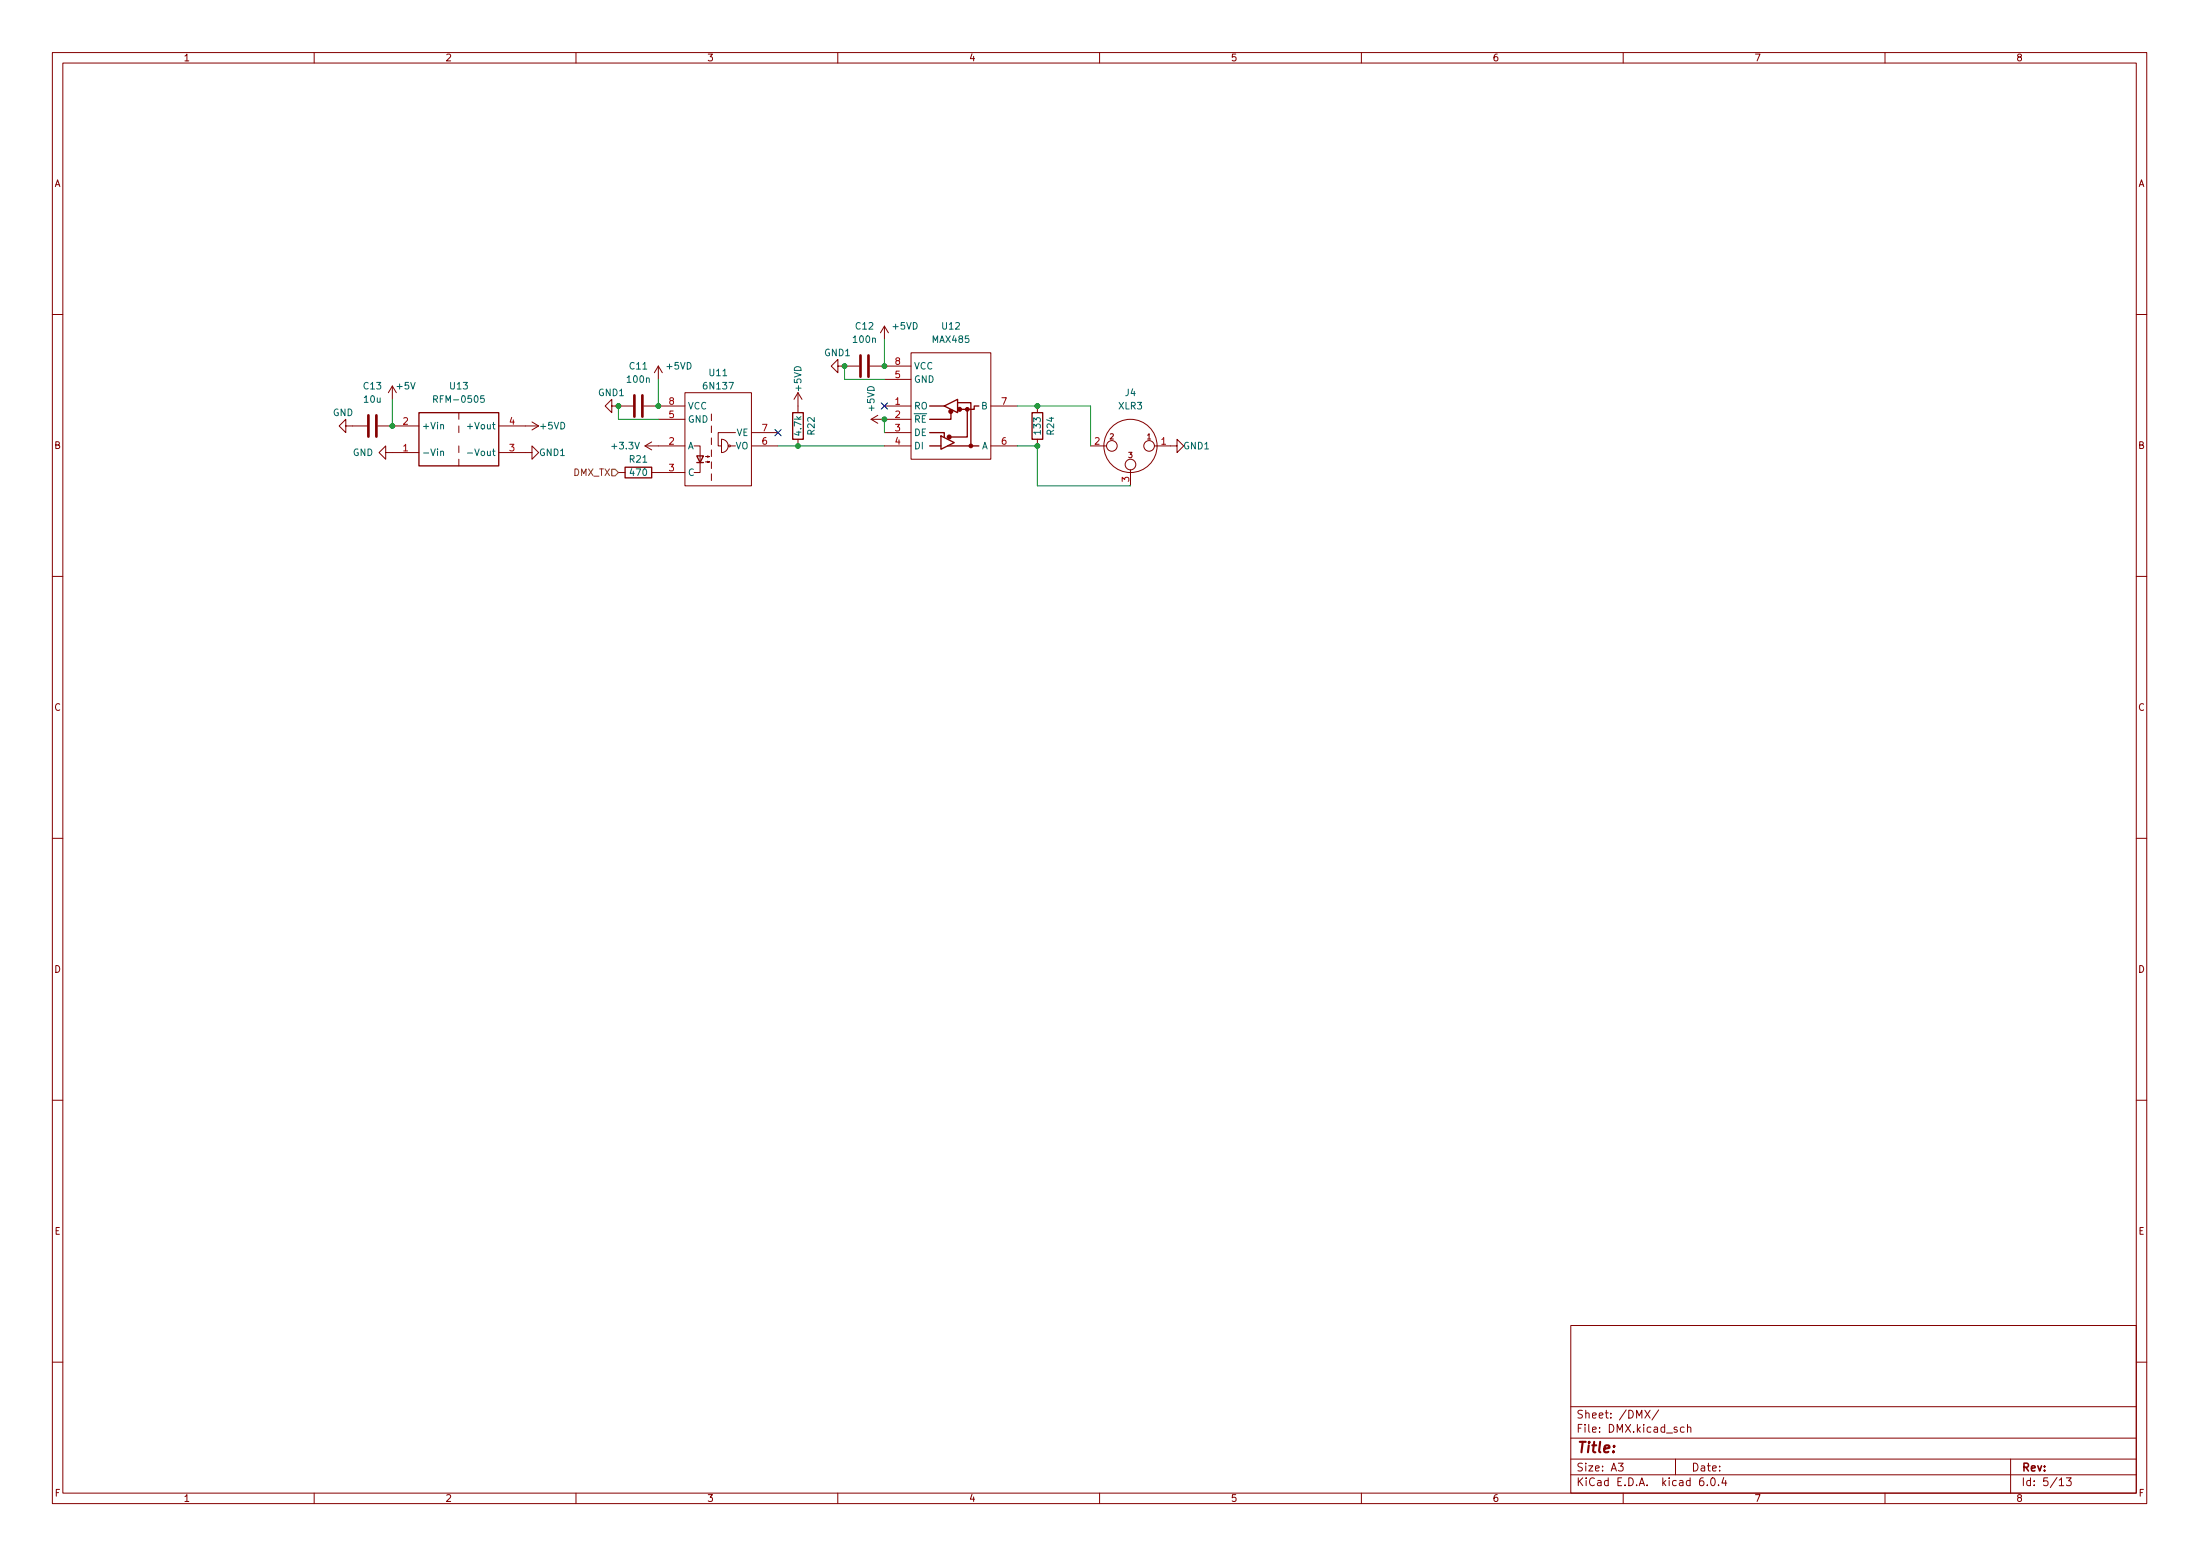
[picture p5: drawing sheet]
<svg xmlns="http://www.w3.org/2000/svg" width="420mm" height="297mm" viewBox="0 0 420 297" stroke-linecap="round" stroke-linejoin="round" font-family="sans-serif">
<g fill="none" stroke="#840000" stroke-width=".19">
<path d="M10 10h400v277h-400zM12 12h396v273h-396zM60 10v2M110 10v2M160 10v2M210 10v2M260 10v2M310 10v2M360 10v2M10 60h2M74.9 73.7l-.7 1.3M74.9 73.7v2.5"/>
<path d="M74.9 73.7l.8 1.3M87.6 78.8v1.2M116.8 77.5v1.3l-1.2-1.3 1.2-1.3v1.3h4.1M122.9 77.5h7.9M125.7 69.9l-.7 1.3M125.7 69.9v2.5M125.7 69.9l.8 1.3M130.8 75h12.7v17.7h-12.7zM135.9 79v1.3M152.4 75v3.8M152.4 75l-.8 1.2M152.4 75l.8 1.2"/>
<path d="M160 69.9v-1.3l-1.3 1.3 1.3 1.3v-1.3h4.1M166.1 69.9h7.9M167.6 79.3l-1.2 .7M168.9 77.5h5.1M168.9 62.3l-.8 1.2M168.9 62.3v2.5M168.9 62.3l.8 1.2M168.9 72.4h5.1M174 67.3h15.2v20.4h-15.2zM182.9 76.9h.1M189.2 77.5h5.1M198.1 77.5v1.3"/>
<path d="M408 60h2M66 81.3v-1.3l-1.2 1.3 1.2 1.3v-1.3h4.1M72.1 81.3h7.9M73.7 86.4v1.3l-1.3-1.3 1.3-1.3v1.3h6.3M87.6 81.3v1.3M87.6 85.1v1.3M87.6 87.7v1.2M95.2 86.4h6.4v1.3l1.3-1.3-1.3-1.3v1.3M95.2 81.3h7.7M101.6 80.6l1.3 .7M102.9 81.3l-1.3 .8M118.1 90.2h1.3"/>
<path d="M123.2 85.1h7.6M123.2 85.1l1.3 .8M124.5 90.2h6.3M124.5 84.4l-1.3 .7M125.7 80h5.1M132.6 85.1h1.1v5.1h-1.1M134.7 88.2h.8l-.4 .1v-.3l.4 .2M134.7 87.2h.8l-.4 .1v-.3l.4 .2M135.9 81.3v1.3M135.9 83.6v1.3M135.9 85.9v1.3M135.9 88.2v1.2"/>
<path d="M135.9 90.5v1.2M137.8 83.9a1.27 1.27 0 0 1 1.3 1.2 1.27 1.27 0 0 1-1.3 1.3zM139.5 85.1h1M140.5 82.6h-3.3v2.5h.6M143.5 85.1h5.1M143.5 82.6h5.1M152.4 83.9v1.2M166.4 80h7.6M166.4 80l1.2 .8M168.9 85.1h5.1M168.9 82.6h5.1M189.2 85.1h5.1"/>
<path d="M198.1 83.9v1.2M208.3 85.1h3M215.9 89.7v3M220.5 85.1h4.3v-1.2l1.3 1.2-1.3 1.3v-1.3M10 110h2M408 110h2M10 160h2M408 160h2M10 210h2M408 210h2M300 253h108v32h-108zM10 260h2"/>
<path d="M300 278.5h108M300 274.5h108M300 268.5h108M309.1 279.3h.9l-.5 .6 .4 .1v.7l-.2 .1-.6-.1M314.1 269.2l1 1.5M315.1 269.2l-1 1.5M316.8 269.1l-1.3 2M320 278.5v3M321.6 272.5l-.4-.1-.3 .3 .2 .6h.5M322.3 272.6l.2-.2 .4 .1v.9M322.3 271.9v1.5M384 278.5v6.5"/>
<path d="M408 260h2M60 285v2M110 285v2M160 285v2M210 285v2M260 285v2M300 281.5h108M310 285v2M325.3 282.1a.59 .59 0 0 0-.7 .7v.5l.1 .2 .4 .1 .3-.1v-.5l-.1-.2-.4-.1-.3 .3M326.1 283.5v.1M326.8 282.3l.3-.2a.8 .8 0 0 1 .5 .8 .8 .8 0 0 1-.5 .7l-.3-.1-.1-.5zM328.2 283.5v.1"/>
<path d="M329.2 282l-.3 1.1h.9M329.6 282.6v1M360 285v2M393.3 282.5l.4-.4v1.5M393.3 283.6h.8M394.6 282.1h1l-.5 .6 .4 .1v.7l-.2 .1-.7-.1"/>
<circle cx="139.3" cy="85.1" r=".18"/>
<circle cx="212.3" cy="85.1" r="1.02"/>
<circle cx="215.9" cy="85.1" r="5.1"/>
<circle cx="215.9" cy="88.7" r="1.02"/>
<circle cx="219.5" cy="85.1" r="1.02"/>
</g>
<g fill="none" stroke="#840000" stroke-width=".25">
<path d="M80 78.8h15.2v10.1h-15.2zM151.4 78.8h2v5.1h-2zM177.5 77.5h2.8M180.3 77.5l2.6-1.3v2.6zM181.6 78.8v1.2h-4.1M182.9 76.9h2.5v8.2M184.7 78v5.4h-3M186.9 77.5h-.8v.6h-2.6M197.1 78.8h2v5.1h-2zM119.4 89.2h5.1v2h-5.1zM133.1 87h1.2l-.6 1.3zM133.1 88.3h1.2"/>
<path d="M177.5 82.6h2.8v.6M177.5 85.1h2.2M179.7 83.2l2.5 1.3-2.5 1.3zM180.3 83.2v.3M181 85.1h5.9"/>
</g>
<path d="M70.4 79.3v4M71.9 79.3v4M121.2 75.5v4M122.7 75.5v4M164.3 67.9v4M165.9 67.9v4" fill="none" stroke="#840000" stroke-width=".51"/>
<path d="M82.8 76.2l.6-.1 .1-.1v-.3l-.7-.2v1.3M92.4 75.5h-.6v.6l.2-.1 .4 .1 .1 .2-.1 .4-.1 .1-.5-.1M84.2 86.2l.1-.1 .3 .1 .1 .8M84.2 81.2l.1-.2 .3 .1 .1 .8M89.3 86.5h1" fill="none" stroke="#006464" stroke-width=".19"/>
<g fill="#840000" stroke="#840000" stroke-width=".25">
<circle cx="181.3" cy="83.4" r=".36"/>
<circle cx="181.6" cy="78.5" r=".36"/>
<circle cx="183.3" cy="78.1" r=".36"/>
</g>
<g fill="#840000" stroke="#840000" stroke-width=".19">
<circle cx="184.7" cy="78.1" r=".36"/>
<circle cx="185.4" cy="85.1" r=".36"/>
</g>
<path d="M116.8 89.6h.7l.6 .6-.6 .6h-.7z" fill="none" stroke="#725600" stroke-width=".19"/>
<path d="M74.9 76.2v5.1M118.1 77.5v2.5h7.6M125.7 72.4v5.1M161.3 69.9v2.5h7.6M168.9 64.8v5.1M194.3 77.5h14v7.6M148.6 85.1h20.3M168.9 80v2.6M194.3 85.1h3.8v7.6h17.8" fill="none" stroke="#009600" stroke-width=".19"/>
<path d="M168.3 76.9l1.2 1.2M169.5 76.9l-1.2 1.2M148 82l1.2 1.2M149.2 82l-1.2 1.2" fill="none" stroke="#000084" stroke-width=".19"/>
<g fill="#009600" stroke="#009600" stroke-width=".19">
<circle cx="161.3" cy="69.9" r=".46"/>
<circle cx="168.9" cy="80" r=".46"/>
<circle cx="168.9" cy="69.9" r=".46"/>
<circle cx="152.4" cy="85.1" r=".46"/>
<circle cx="118.1" cy="77.5" r=".46"/>
<circle cx="198.1" cy="77.5" r=".46"/>
<circle cx="125.7" cy="77.5" r=".46"/>
<circle cx="74.9" cy="81.3" r=".46"/>
<circle cx="198.1" cy="85.1" r=".46"/>
</g>
<text font-size="2.8" fill="#840000" x="301" y="277.3">Title:</text>
<g font-size="2.1" fill="#840000">
<text x="301" y="273.5">File: DMX.kicad_sch</text>
<text x="301" y="270.8">Sheet: /DMX/</text>
<text x="301" y="280.9">Size: A3</text>
<text x="323" y="280.9">Date:</text>
<text x="386" y="280.9">Rev:</text>
<text x="301" y="283.7">KiCad E.D.A. kicad 6.0.4</text>
<text x="386" y="283.7">Id: 5/13</text>
</g>
<g font-size="1.8" fill="#840000">
<text x="35" y="11.7">1</text>
<text x="85" y="11.7">2</text>
<text x="135" y="11.7">3</text>
<text x="185" y="11.7">4</text>
<text x="235" y="11.7">5</text>
<text x="285" y="11.7">6</text>
<text x="335" y="11.7">7</text>
<text x="385" y="11.7">8</text>
<text x="10.3" y="35.7">A</text>
<text x="408.3" y="35.7">A</text>
<text x="10.3" y="85.7">B</text>
<text x="408.3" y="85.7">B</text>
<text x="10.3" y="135.7">C</text>
<text x="408.3" y="135.7">C</text>
<text x="10.3" y="185.7">D</text>
<text x="408.3" y="185.7">D</text>
<text x="10.4" y="235.7">E</text>
<text x="408.4" y="235.7">E</text>
<text x="10.4" y="285.7">F</text>
<text x="35" y="286.7">1</text>
<text x="85" y="286.7">2</text>
<text x="135" y="286.7">3</text>
<text x="185" y="286.7">4</text>
<text x="235" y="286.7">5</text>
<text x="285" y="286.7">6</text>
<text x="335" y="286.7">7</text>
<text x="385" y="286.7">8</text>
<text x="408.4" y="285.7">F</text>
</g>
<g font-size="1.8" fill="#006464">
<text x="163.1" y="65.4">100n</text>
<text x="163.5" y="62.9">C12</text>
<text x="170.6" y="62.9">+5VD</text>
<text x="178.2" y="65.4">MAX485</text>
<text x="180" y="62.9">U12</text>
<text x="120.3" y="70.5">C11</text>
<text x="127.4" y="70.5">+5VD</text>
<text x="135.5" y="71.8">U11</text>
<text x="157.5" y="68">GND1</text>
<text x="174.5" y="70.5">VCC</text>
<text x="69.5" y="74.3">C13</text>
<text x="69.6" y="76.9">10u</text>
<text x="75.9" y="74.3">+5V</text>
<text x="83.5" y="76.9">RFM-0505</text>
<text x="86" y="74.3">U13</text>
<text x="114.3" y="75.6">GND1</text>
<text x="119.9" y="73.1">100n</text>
<text x="134.6" y="74.3">6N137</text>
<text x="153" y="74.6" transform="rotate(-90 153 74.6)">+5VD</text>
<text x="174.5" y="73.1">GND</text>
<text x="214.9" y="75.6">J4</text>
<text x="63.5" y="79.4">GND</text>
<text x="80.5" y="82">+Vin</text>
<text x="89.8" y="82">+Vout</text>
<text x="103.3" y="82">+5VD</text>
<text x="131.3" y="80.7">GND</text>
<text x="131.3" y="78.1">VCC</text>
<text x="140.6" y="83.2">VE</text>
<text x="153" y="83" transform="rotate(-90 153 83)">4.7k</text>
<text x="155.6" y="82.9" transform="rotate(-90 155.6 82.9)">R22</text>
<text x="167" y="78.4" transform="rotate(-90 167 78.4)">+5VD</text>
<text x="174.5" y="78.1">RO</text>
<text x="174.5" y="80.7">~{RE}</text>
<text x="174.5" y="83.2">DE</text>
<text x="187.4" y="78.1">B</text>
<text x="198.8" y="82.8" transform="rotate(-90 198.8 82.8)">133</text>
<text x="201.3" y="82.9" transform="rotate(-90 201.3 82.9)">R24</text>
<text x="213.6" y="78.1">XLR3</text>
<text x="67.4" y="87">GND</text>
<text x="80.5" y="87">-Vin</text>
<text x="90.2" y="87">-Vout</text>
<text x="103" y="87">GND1</text>
<text x="117" y="85.8">+3.3V</text>
<text x="120.3" y="88.3">R21</text>
<text x="131.3" y="85.8">A</text>
<text x="140.4" y="85.8">VO</text>
<text x="174.5" y="85.8">DI</text>
<text x="187.4" y="85.8">A</text>
<text x="226.1" y="85.8">GND1</text>
<text x="120.4" y="90.8">470</text>
<text x="131.3" y="90.8">C</text>
</g>
<g font-size="1.8" fill="#a90000">
<text x="171" y="69.6">8</text>
<text x="127.8" y="77.3">8</text>
<text x="171" y="77.3">1</text>
<text x="171" y="72.2">5</text>
<text x="191.3" y="77.3">7</text>
<text x="77" y="81.1">2</text>
<text x="97.3" y="81.1">4</text>
<text x="127.8" y="79.8">5</text>
<text x="145.6" y="82.3">7</text>
<text x="171" y="79.8">2</text>
<text x="171" y="82.3">3</text>
<text x="77" y="86.1">1</text>
<text x="97.3" y="86.1">3</text>
<text x="127.8" y="84.9">2</text>
<text x="127.8" y="90">3</text>
<text x="145.6" y="84.9">6</text>
<text x="171" y="84.9">4</text>
<text x="191.3" y="84.9">6</text>
<text x="209.1" y="84.9">2</text>
<text x="221.8" y="84.9">1</text>
<text x="215.6" y="92" transform="rotate(-90 215.6 92)">3</text>
</g>
<text font-size="1.8" fill="#725600" x="109.5" y="90.8">DMX_TX</text>
<g font-size="1.4" fill="#840000">
<text x="212" y="83.9">2</text>
<text x="219.1" y="83.9">1</text>
<text x="215.5" y="87.4">3</text>
</g>
</svg>
